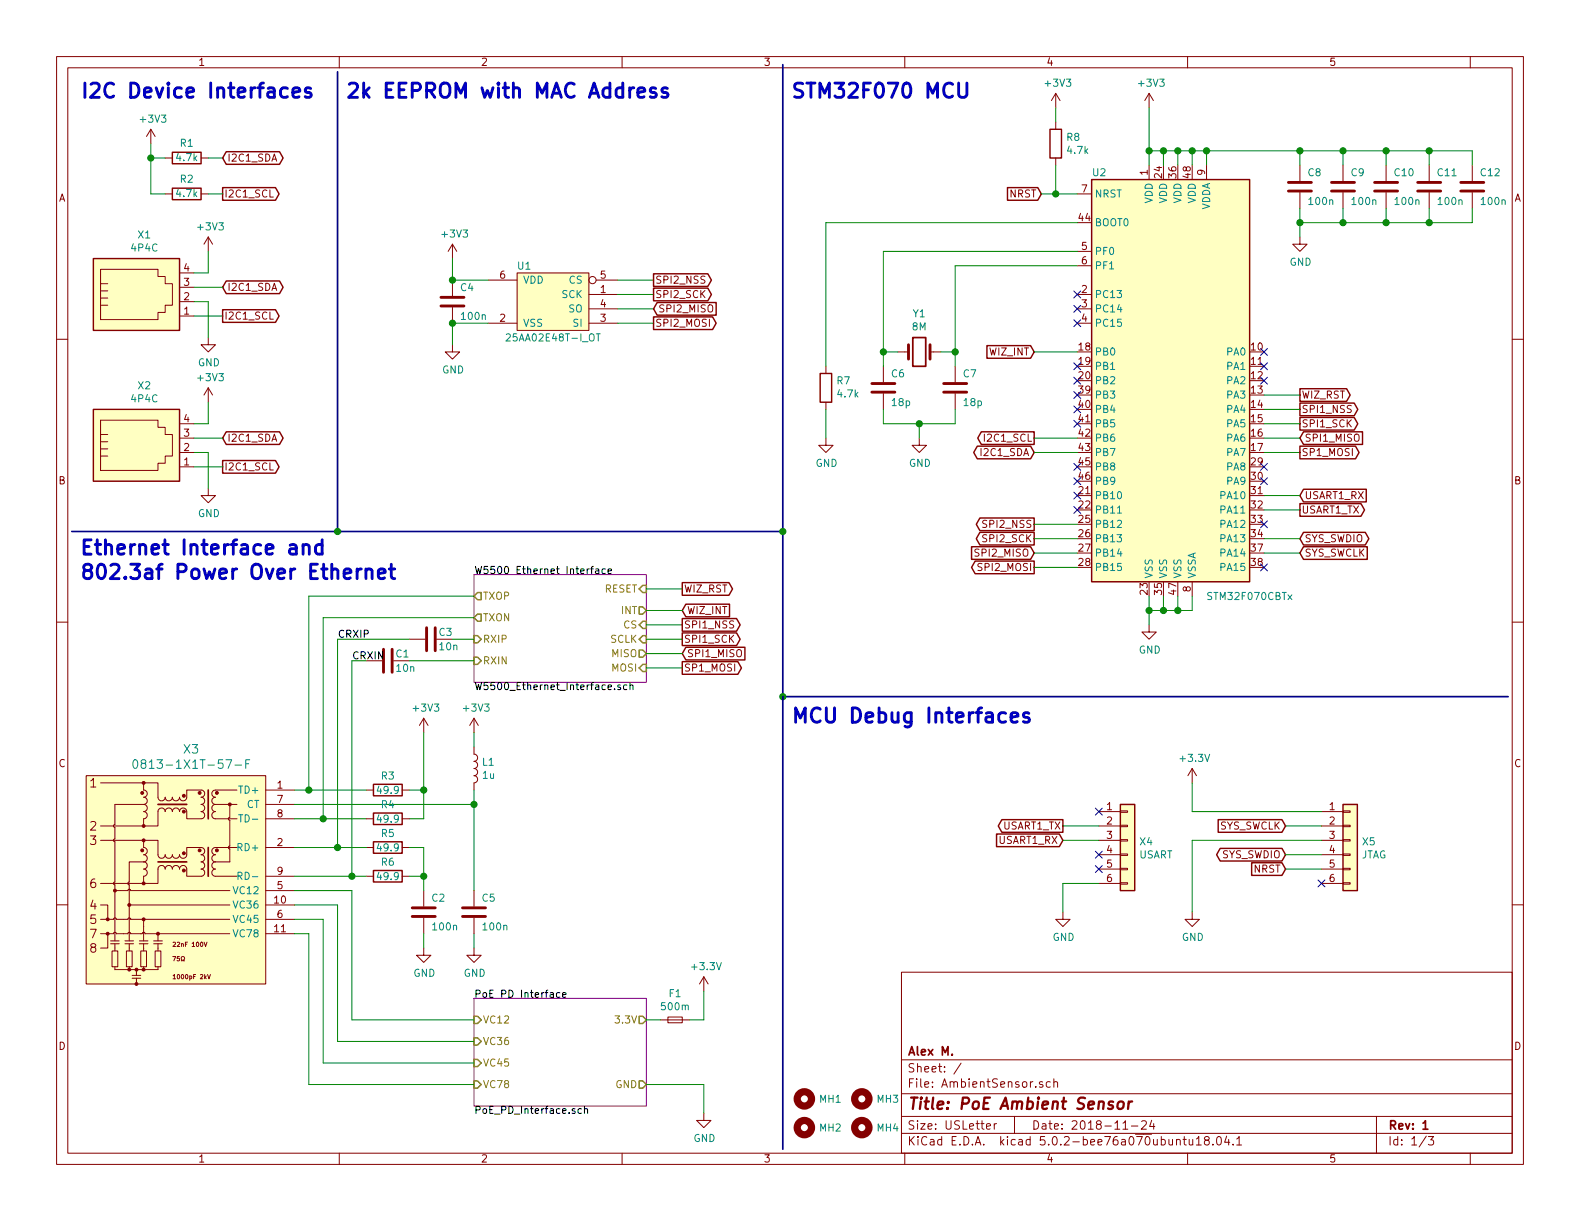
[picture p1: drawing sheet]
EESchema Schematic File Version 4
LIBS:AmbientSensor-cache
EELAYER 26 0
EELAYER END
$Descr USLetter 11000 8500
encoding utf-8
Sheet 1 3
Title "PoE Ambient Sensor"
Date "2018-11-24"
Rev "1"
Comp "Alex M."
Comment1 ""
Comment2 ""
Comment3 ""
Comment4 ""
$EndDescr
$Comp
L MCU_ST_STM32F0:STM32F070CBTx U2
U 1 1
P 8200 2650
F 0 "U2" H 7600 4100 50  0000 L CNN
F 1 "STM32F070CBTx" H 8700 1150 50  0000 C CNN
F 2 "Housings_QFP:LQFP-48_7x7mm_Pitch0.5mm" H 7600 1250 50  0001 R CNN
F 3 "http://www.st.com/st-web-ui/static/active/en/resource/technical/document/datasheet/DM00141386.pdf" H 8200 2650 50  0001 L CNN
F 4 "497-15099-ND" H 8200 2650 50  0001 C CNN "DigiKey Part Number"
	1    8200 2650
	1    0    0    -1  
$EndComp
$Comp
L AmbientSensor-rescue:0813-1X1T-57-F-AlexComponents X3
U 1 1
P 1200 6200
F 0 "X3" H 1331 7187 60  0000 C CNN
F 1 "0813-1X1T-57-F" H 1331 7081 60  0000 C CNN
F 2 "AlexComponents:0813-1X1T-57-F_RJ45-Jack" H 600 5200 60  0001 L CNN
F 3 "http://belfuse.com/pdfs/0813-1X1T-57-F.pdf" H 600 5400 60  0001 L CNN
F 4 "507-1421-ND" H 600 5300 60  0001 L CNN "DigiKey Part Number"
	1    1200 6200
	1    0    0    -1  
$EndComp
$Sheet
S 3300 6950 1200 750 
U 5BF9F5EE
F0 "PoE PD Interface" 50
F1 "PoE_PD_Interface.sch" 50
F2 "VC12" I L 3300 7100 50 
F3 "VC36" I L 3300 7250 50 
F4 "VC45" I L 3300 7400 50 
F5 "VC78" I L 3300 7550 50 
F6 "GND" O R 4500 7550 50 
F7 "3.3V" O R 4500 7100 50 
$EndSheet
$Sheet
S 3300 4000 1200 750 
U 5BFA08A0
F0 "W5500 Ethernet Interface" 50
F1 "W5500_Ethernet_Interface.sch" 50
F2 "CS" I R 4500 4350 50 
F3 "MISO" O R 4500 4550 50 
F4 "MOSI" I R 4500 4650 50 
F5 "SCLK" I R 4500 4450 50 
F6 "RESET" I R 4500 4100 50 
F7 "RXIP" I L 3300 4450 50 
F8 "RXIN" I L 3300 4600 50 
F9 "TXOP" O L 3300 4150 50 
F10 "TXON" O L 3300 4300 50 
F11 "INT" O R 4500 4250 50 
$EndSheet
$Comp
L power:GND #PWR013
U 1 1
P 4900 7750
F 0 "#PWR013" H 4900 7500 50  0001 C CNN
F 1 "GND" H 4905 7577 50  0000 C CNN
F 2 "" H 4900 7750 50  0001 C CNN
F 3 "" H 4900 7750 50  0001 C CNN
	1    4900 7750
	1    0    0    -1  
$EndComp
$Comp
L power:+3.3V #PWR012
U 1 1
P 4900 6900
F 0 "#PWR012" H 4900 6750 50  0001 C CNN
F 1 "+3.3V" H 4915 7073 50  0000 C CNN
F 2 "" H 4900 6900 50  0001 C CNN
F 3 "" H 4900 6900 50  0001 C CNN
	1    4900 6900
	1    0    0    -1  
$EndComp
$Comp
L Device:C C1
U 1 1
P 2700 4600
F 0 "C1" V 2650 4650 50  0000 L CNN
F 1 "10n" V 2750 4650 50  0000 L CNN
F 2 "Capacitors_SMD:C_0603" H 2738 4450 50  0001 C CNN
F 3 "~" H 2700 4600 50  0001 C CNN
F 4 "1276-1921-1-ND" V 2700 4600 50  0001 C CNN "DigiKey Part Number"
F 5 "10%" V 2700 4600 50  0001 C CNN "Tolerance"
F 6 "50V" V 2700 4600 50  0001 C CNN "Voltage"
	1    2700 4600
	0    1    1    0   
$EndComp
$Comp
L Device:R R3
U 1 1
P 2700 5500
F 0 "R3" V 2600 5500 50  0000 C CNN
F 1 "49.9" V 2700 5500 50  0000 C CNN
F 2 "Resistors_SMD:R_0805" V 2630 5500 50  0001 C CNN
F 3 "~" H 2700 5500 50  0001 C CNN
F 4 "RNCP0805FTD49R9CT-ND" H 2700 5500 50  0001 C CNN "DigiKey Part Number"
F 5 "1%" V 2700 5500 50  0001 C CNN "Tolerance"
F 6 "0.25" V 2700 5500 50  0001 C CNN "Watts"
	1    2700 5500
	0    1    1    0   
$EndComp
Wire Wire Line
	2550 5700 2250 5700
$Comp
L Device:C C2
U 1 1
P 2950 6350
F 0 "C2" H 3000 6450 50  0000 L CNN
F 1 "100n" H 3000 6250 50  0000 L CNN
F 2 "Capacitors_SMD:C_0603" H 2988 6200 50  0001 C CNN
F 3 "~" H 2950 6350 50  0001 C CNN
F 4 "1276-1005-1-ND" V 2950 6350 50  0001 C CNN "DigiKey Part Number"
F 5 "10%" V 2950 6350 50  0001 C CNN "Tolerance"
F 6 "16" H 2950 6350 50  0001 C CNN "Voltage"
	1    2950 6350
	1    0    0    -1  
$EndComp
$Comp
L Device:R R5
U 1 1
P 2700 5900
F 0 "R5" V 2600 5900 50  0000 C CNN
F 1 "49.9" V 2700 5900 50  0000 C CNN
F 2 "Resistors_SMD:R_0805" V 2630 5900 50  0001 C CNN
F 3 "~" H 2700 5900 50  0001 C CNN
F 4 "RNCP0805FTD49R9CT-ND" H 2700 5900 50  0001 C CNN "DigiKey Part Number"
F 5 "1%" V 2700 5900 50  0001 C CNN "Tolerance"
F 6 "0.25" V 2700 5900 50  0001 C CNN "Watts"
	1    2700 5900
	0    1    1    0   
$EndComp
$Comp
L Device:R R6
U 1 1
P 2700 6100
F 0 "R6" V 2600 6100 50  0000 C CNN
F 1 "49.9" V 2700 6100 50  0000 C CNN
F 2 "Resistors_SMD:R_0805" V 2630 6100 50  0001 C CNN
F 3 "~" H 2700 6100 50  0001 C CNN
F 4 "RNCP0805FTD49R9CT-ND" H 2700 6100 50  0001 C CNN "DigiKey Part Number"
F 5 "1%" V 2700 6100 50  0001 C CNN "Tolerance"
F 6 "0.25" V 2700 6100 50  0001 C CNN "Watts"
	1    2700 6100
	0    1    1    0   
$EndComp
$Comp
L Device:C C3
U 1 1
P 3000 4450
F 0 "C3" V 2950 4500 50  0000 L CNN
F 1 "10n" V 3050 4500 50  0000 L CNN
F 2 "Capacitors_SMD:C_0603" H 3038 4300 50  0001 C CNN
F 3 "~" H 3000 4450 50  0001 C CNN
F 4 "1276-1921-1-ND" V 3000 4450 50  0001 C CNN "DigiKey Part Number"
F 5 "10%" V 3000 4450 50  0001 C CNN "Tolerance"
F 6 "50V" V 3000 4450 50  0001 C CNN "Voltage"
	1    3000 4450
	0    1    1    0   
$EndComp
Wire Wire Line
	2850 6100 2950 6100
Wire Wire Line
	2950 6100 2950 6200
Wire Wire Line
	2850 5900 2950 5900
Wire Wire Line
	2950 5900 2950 6100
Connection ~ 2950 6100
$Comp
L power:GND #PWR07
U 1 1
P 2950 6600
F 0 "#PWR07" H 2950 6350 50  0001 C CNN
F 1 "GND" H 2955 6427 50  0000 C CNN
F 2 "" H 2950 6600 50  0001 C CNN
F 3 "" H 2950 6600 50  0001 C CNN
	1    2950 6600
	1    0    0    -1  
$EndComp
Wire Wire Line
	2950 6600 2950 6500
$Comp
L power:+3V3 #PWR06
U 1 1
P 2950 5100
F 0 "#PWR06" H 2950 4950 50  0001 C CNN
F 1 "+3V3" H 2965 5273 50  0000 C CNN
F 2 "" H 2950 5100 50  0001 C CNN
F 3 "" H 2950 5100 50  0001 C CNN
	1    2950 5100
	1    0    0    -1  
$EndComp
Wire Wire Line
	2850 5500 2950 5500
Wire Wire Line
	2850 5700 2950 5700
Wire Wire Line
	2950 5700 2950 5500
Connection ~ 2950 5500
Wire Wire Line
	3300 5600 3300 6200
$Comp
L power:GND #PWR011
U 1 1
P 3300 6600
F 0 "#PWR011" H 3300 6350 50  0001 C CNN
F 1 "GND" H 3305 6427 50  0000 C CNN
F 2 "" H 3300 6600 50  0001 C CNN
F 3 "" H 3300 6600 50  0001 C CNN
	1    3300 6600
	1    0    0    -1  
$EndComp
Wire Wire Line
	3300 6600 3300 6500
$Comp
L Device:L L1
U 1 1
P 3300 5350
F 0 "L1" H 3353 5396 50  0000 L CNN
F 1 "1u" H 3353 5305 50  0000 L CNN
F 2 "Inductors_SMD:L_0603" H 3300 5350 50  0001 C CNN
F 3 "~" H 3300 5350 50  0001 C CNN
F 4 "445-3163-1-ND" H 3300 5350 50  0001 C CNN "DigiKey Part Number"
F 5 "20%" H 3300 5350 50  0001 C CNN "Tolerance"
F 6 "600m" H 3300 5350 50  0001 C CNN "Amps"
	1    3300 5350
	1    0    0    -1  
$EndComp
Wire Wire Line
	3300 5600 3300 5500
Connection ~ 3300 5600
$Comp
L power:+3V3 #PWR010
U 1 1
P 3300 5100
F 0 "#PWR010" H 3300 4950 50  0001 C CNN
F 1 "+3V3" H 3315 5273 50  0000 C CNN
F 2 "" H 3300 5100 50  0001 C CNN
F 3 "" H 3300 5100 50  0001 C CNN
	1    3300 5100
	1    0    0    -1  
$EndComp
Wire Wire Line
	2950 5100 2950 5500
Wire Wire Line
	3300 5200 3300 5100
Wire Wire Line
	2050 6500 2150 6500
Wire Wire Line
	2050 6400 2250 6400
Wire Wire Line
	2050 6300 2350 6300
Wire Wire Line
	2050 6200 2450 6200
Wire Wire Line
	2450 4600 2550 4600
Wire Wire Line
	2350 4450 2850 4450
Wire Wire Line
	3150 4450 3300 4450
Wire Wire Line
	3300 4600 2850 4600
Wire Wire Line
	2250 4300 3300 4300
Wire Wire Line
	3300 4150 2150 4150
$Comp
L power:+3V3 #PWR018
U 1 1
P 8000 750
F 0 "#PWR018" H 8000 600 50  0001 C CNN
F 1 "+3V3" H 8015 923 50  0000 C CNN
F 2 "" H 8000 750 50  0001 C CNN
F 3 "" H 8000 750 50  0001 C CNN
	1    8000 750 
	1    0    0    -1  
$EndComp
$Comp
L power:GND #PWR019
U 1 1
P 8000 4350
F 0 "#PWR019" H 8000 4100 50  0001 C CNN
F 1 "GND" H 8005 4177 50  0000 C CNN
F 2 "" H 8000 4350 50  0001 C CNN
F 3 "" H 8000 4350 50  0001 C CNN
	1    8000 4350
	1    0    0    -1  
$EndComp
Text GLabel 9050 2750 2    50   Output ~ 0
WIZ_RST
Text GLabel 9050 2850 2    50   Output ~ 0
SPI1_NSS
Text GLabel 9050 2950 2    50   Output ~ 0
SPI1_SCK
Text GLabel 9050 3050 2    50   Input ~ 0
SPI1_MISO
$Comp
L Connector_Generic:Conn_01x06 X4
U 1 1
P 7850 5850
F 0 "X4" H 7930 5842 50  0000 L CNN
F 1 "USART" H 7930 5751 50  0000 L CNN
F 2 "Pin_Headers:Pin_Header_Straight_1x06_Pitch2.54mm" H 7850 5850 50  0001 C CNN
F 3 "~" H 7850 5850 50  0001 C CNN
	1    7850 5850
	1    0    0    -1  
$EndComp
$Comp
L Connector_Generic:Conn_01x06 X5
U 1 1
P 9400 5850
F 0 "X5" H 9480 5842 50  0000 L CNN
F 1 "JTAG" H 9480 5751 50  0000 L CNN
F 2 "Pin_Headers:Pin_Header_Straight_1x06_Pitch2.54mm" H 9400 5850 50  0001 C CNN
F 3 "~" H 9400 5850 50  0001 C CNN
	1    9400 5850
	1    0    0    -1  
$EndComp
Wire Wire Line
	8800 2950 9050 2950
Wire Wire Line
	8800 3050 9050 3050
Wire Wire Line
	8800 3150 9050 3150
Text GLabel 9050 3150 2    50   Output ~ 0
SP1_MOSI
Text GLabel 4750 4100 2    50   Output ~ 0
WIZ_RST
Text GLabel 4750 4450 2    50   Output ~ 0
SPI1_SCK
Text GLabel 4750 4550 2    50   Input ~ 0
SPI1_MISO
Text GLabel 4750 4650 2    50   Output ~ 0
SP1_MOSI
Wire Wire Line
	4500 4350 4750 4350
Wire Wire Line
	4750 4450 4500 4450
Wire Wire Line
	4500 4550 4750 4550
Wire Wire Line
	4750 4650 4500 4650
Text GLabel 7200 3150 0    50   BiDi ~ 0
I2C1_SDA
Text GLabel 7200 3050 0    50   Output ~ 0
I2C1_SCL
Wire Wire Line
	7200 3050 7500 3050
Wire Wire Line
	7500 3150 7200 3150
Text GLabel 9050 3850 2    50   Input ~ 0
SYS_SWCLK
Text GLabel 9050 3750 2    50   BiDi ~ 0
SYS_SWDIO
Text GLabel 9050 3450 2    50   Input ~ 0
USART1_RX
Text GLabel 9050 3550 2    50   Output ~ 0
USART1_TX
Wire Wire Line
	8800 3450 9050 3450
Wire Wire Line
	8800 3550 9050 3550
Wire Wire Line
	8800 3750 9050 3750
Wire Wire Line
	8800 3850 9050 3850
NoConn ~ 8800 3650
NoConn ~ 8800 3350
NoConn ~ 8800 3250
NoConn ~ 8800 2650
NoConn ~ 8800 2550
NoConn ~ 8800 2450
NoConn ~ 7500 2550
NoConn ~ 7500 2650
NoConn ~ 7500 2750
NoConn ~ 7500 2850
NoConn ~ 7500 2950
NoConn ~ 7500 3250
NoConn ~ 7500 3350
NoConn ~ 7500 3550
NoConn ~ 7500 2050
NoConn ~ 7500 2150
NoConn ~ 7500 2250
Wire Wire Line
	8000 4150 8000 4250
Wire Wire Line
	8000 4250 8100 4250
Wire Wire Line
	8100 4250 8100 4150
Connection ~ 8000 4250
Wire Wire Line
	8000 4250 8000 4350
Wire Wire Line
	8100 4250 8200 4250
Wire Wire Line
	8200 4250 8200 4150
Connection ~ 8100 4250
Wire Wire Line
	8200 4250 8300 4250
Wire Wire Line
	8300 4250 8300 4150
Connection ~ 8200 4250
Wire Wire Line
	8000 1150 8000 1050
Wire Wire Line
	8000 1050 8100 1050
Wire Wire Line
	8100 1050 8100 1150
Connection ~ 8000 1050
Wire Wire Line
	8100 1050 8200 1050
Wire Wire Line
	8200 1050 8200 1150
Connection ~ 8100 1050
Wire Wire Line
	8200 1050 8300 1050
Wire Wire Line
	8300 1050 8300 1150
Connection ~ 8200 1050
Wire Wire Line
	8300 1050 8400 1050
Wire Wire Line
	8400 1050 8400 1150
Connection ~ 8300 1050
Text GLabel 7250 1350 0    50   Input ~ 0
NRST
$Comp
L power:+3.3V #PWR020
U 1 1
P 8300 5450
F 0 "#PWR020" H 8300 5300 50  0001 C CNN
F 1 "+3.3V" H 8315 5623 50  0000 C CNN
F 2 "" H 8300 5450 50  0001 C CNN
F 3 "" H 8300 5450 50  0001 C CNN
	1    8300 5450
	1    0    0    -1  
$EndComp
$Comp
L power:GND #PWR021
U 1 1
P 8300 6350
F 0 "#PWR021" H 8300 6100 50  0001 C CNN
F 1 "GND" H 8305 6177 50  0000 C CNN
F 2 "" H 8300 6350 50  0001 C CNN
F 3 "" H 8300 6350 50  0001 C CNN
	1    8300 6350
	1    0    0    -1  
$EndComp
Text GLabel 8950 5750 0    50   Input ~ 0
SYS_SWCLK
Text GLabel 8950 5950 0    50   BiDi ~ 0
SYS_SWDIO
Text GLabel 8950 6050 0    50   Input ~ 0
NRST
Wire Wire Line
	8950 5750 9200 5750
Wire Wire Line
	8950 5950 9200 5950
Wire Wire Line
	8950 6050 9200 6050
NoConn ~ 9200 6150
Wire Wire Line
	9200 5650 8300 5650
Wire Wire Line
	9200 5850 8300 5850
$Comp
L power:GND #PWR017
U 1 1
P 7400 6350
F 0 "#PWR017" H 7400 6100 50  0001 C CNN
F 1 "GND" H 7405 6177 50  0000 C CNN
F 2 "" H 7400 6350 50  0001 C CNN
F 3 "" H 7400 6350 50  0001 C CNN
	1    7400 6350
	1    0    0    -1  
$EndComp
Text GLabel 7400 5850 0    50   Input ~ 0
USART1_RX
Text GLabel 7400 5750 0    50   Output ~ 0
USART1_TX
Wire Wire Line
	7400 5750 7650 5750
Wire Wire Line
	7400 5850 7650 5850
Wire Wire Line
	7650 6150 7400 6150
Wire Wire Line
	7400 6150 7400 6350
NoConn ~ 7650 6050
NoConn ~ 7650 5950
NoConn ~ 7650 5650
$Comp
L Device:C C5
U 1 1
P 3300 6350
F 0 "C5" H 3350 6450 50  0000 L CNN
F 1 "100n" H 3350 6250 50  0000 L CNN
F 2 "Capacitors_SMD:C_0603" H 3338 6200 50  0001 C CNN
F 3 "~" H 3300 6350 50  0001 C CNN
F 4 "1276-1005-1-ND" V 3300 6350 50  0001 C CNN "DigiKey Part Number"
F 5 "10%" V 3300 6350 50  0001 C CNN "Tolerance"
F 6 "16" H 3300 6350 50  0001 C CNN "Voltage"
	1    3300 6350
	1    0    0    -1  
$EndComp
$Comp
L Device:C C8
U 1 1
P 9050 1300
F 0 "C8" H 9100 1400 50  0000 L CNN
F 1 "100n" H 9100 1200 50  0000 L CNN
F 2 "Capacitors_SMD:C_0603" H 9088 1150 50  0001 C CNN
F 3 "~" H 9050 1300 50  0001 C CNN
F 4 "1276-1005-1-ND" V 9050 1300 50  0001 C CNN "DigiKey Part Number"
F 5 "10%" V 9050 1300 50  0001 C CNN "Tolerance"
F 6 "16" H 9050 1300 50  0001 C CNN "Voltage"
	1    9050 1300
	1    0    0    -1  
$EndComp
$Comp
L Device:C C9
U 1 1
P 9350 1300
F 0 "C9" H 9400 1400 50  0000 L CNN
F 1 "100n" H 9400 1200 50  0000 L CNN
F 2 "Capacitors_SMD:C_0603" H 9388 1150 50  0001 C CNN
F 3 "~" H 9350 1300 50  0001 C CNN
F 4 "1276-1005-1-ND" V 9350 1300 50  0001 C CNN "DigiKey Part Number"
F 5 "10%" V 9350 1300 50  0001 C CNN "Tolerance"
F 6 "16" H 9350 1300 50  0001 C CNN "Voltage"
	1    9350 1300
	1    0    0    -1  
$EndComp
$Comp
L Device:C C10
U 1 1
P 9650 1300
F 0 "C10" H 9700 1400 50  0000 L CNN
F 1 "100n" H 9700 1200 50  0000 L CNN
F 2 "Capacitors_SMD:C_0603" H 9688 1150 50  0001 C CNN
F 3 "~" H 9650 1300 50  0001 C CNN
F 4 "1276-1005-1-ND" V 9650 1300 50  0001 C CNN "DigiKey Part Number"
F 5 "10%" V 9650 1300 50  0001 C CNN "Tolerance"
F 6 "16" H 9650 1300 50  0001 C CNN "Voltage"
	1    9650 1300
	1    0    0    -1  
$EndComp
$Comp
L Device:C C11
U 1 1
P 9950 1300
F 0 "C11" H 10000 1400 50  0000 L CNN
F 1 "100n" H 10000 1200 50  0000 L CNN
F 2 "Capacitors_SMD:C_0603" H 9988 1150 50  0001 C CNN
F 3 "~" H 9950 1300 50  0001 C CNN
F 4 "1276-1005-1-ND" V 9950 1300 50  0001 C CNN "DigiKey Part Number"
F 5 "10%" V 9950 1300 50  0001 C CNN "Tolerance"
F 6 "16" H 9950 1300 50  0001 C CNN "Voltage"
	1    9950 1300
	1    0    0    -1  
$EndComp
$Comp
L Device:C C12
U 1 1
P 10250 1300
F 0 "C12" H 10300 1400 50  0000 L CNN
F 1 "100n" H 10300 1200 50  0000 L CNN
F 2 "Capacitors_SMD:C_0603" H 10288 1150 50  0001 C CNN
F 3 "~" H 10250 1300 50  0001 C CNN
F 4 "1276-1005-1-ND" V 10250 1300 50  0001 C CNN "DigiKey Part Number"
F 5 "10%" V 10250 1300 50  0001 C CNN "Tolerance"
F 6 "16" H 10250 1300 50  0001 C CNN "Voltage"
	1    10250 1300
	1    0    0    -1  
$EndComp
Wire Wire Line
	8400 1050 9050 1050
Wire Wire Line
	9050 1050 9050 1150
Connection ~ 8400 1050
Wire Wire Line
	9050 1050 9350 1050
Wire Wire Line
	9350 1050 9350 1150
Connection ~ 9050 1050
Wire Wire Line
	9350 1050 9650 1050
Wire Wire Line
	9650 1050 9650 1150
Connection ~ 9350 1050
Wire Wire Line
	9650 1050 9950 1050
Wire Wire Line
	9950 1050 9950 1150
Connection ~ 9650 1050
Wire Wire Line
	9950 1050 10250 1050
Wire Wire Line
	10250 1050 10250 1150
Connection ~ 9950 1050
$Comp
L power:GND #PWR022
U 1 1
P 9050 1650
F 0 "#PWR022" H 9050 1400 50  0001 C CNN
F 1 "GND" H 9055 1477 50  0000 C CNN
F 2 "" H 9050 1650 50  0001 C CNN
F 3 "" H 9050 1650 50  0001 C CNN
	1    9050 1650
	1    0    0    -1  
$EndComp
Wire Wire Line
	9050 1450 9050 1550
Wire Wire Line
	9350 1450 9350 1550
Wire Wire Line
	9350 1550 9050 1550
Connection ~ 9050 1550
Wire Wire Line
	9050 1550 9050 1650
Wire Wire Line
	9350 1550 9650 1550
Wire Wire Line
	9650 1550 9650 1450
Connection ~ 9350 1550
Wire Wire Line
	9650 1550 9950 1550
Wire Wire Line
	9950 1550 9950 1450
Connection ~ 9650 1550
Wire Wire Line
	9950 1550 10250 1550
Wire Wire Line
	10250 1550 10250 1450
Connection ~ 9950 1550
$Comp
L Device:Crystal Y1
U 1 1
P 6400 2450
F 0 "Y1" H 6400 2718 50  0000 C CNN
F 1 "8M" H 6400 2627 50  0000 C CNN
F 2 "Crystals:Crystal_SMD_5032-2pin_5.0x3.2mm" H 6400 2450 50  0001 C CNN
F 3 "~" H 6400 2450 50  0001 C CNN
F 4 "535-10630-1-ND" H 6400 2450 50  0001 C CNN "DigiKey Part Number"
	1    6400 2450
	1    0    0    -1  
$EndComp
$Comp
L Device:C C7
U 1 1
P 6650 2700
F 0 "C7" H 6700 2800 50  0000 L CNN
F 1 "18p" H 6700 2600 50  0000 L CNN
F 2 "Capacitors_SMD:C_0603" H 6688 2550 50  0001 C CNN
F 3 "~" H 6650 2700 50  0001 C CNN
F 4 "1276-1089-1-ND" V 6650 2700 50  0001 C CNN "DigiKey Part Number"
F 5 "5%" V 6650 2700 50  0001 C CNN "Tolerance"
F 6 "50" H 6650 2700 50  0001 C CNN "Voltage"
	1    6650 2700
	1    0    0    -1  
$EndComp
$Comp
L Device:C C6
U 1 1
P 6150 2700
F 0 "C6" H 6200 2800 50  0000 L CNN
F 1 "18p" H 6200 2600 50  0000 L CNN
F 2 "Capacitors_SMD:C_0603" H 6188 2550 50  0001 C CNN
F 3 "~" H 6150 2700 50  0001 C CNN
F 4 "1276-1089-1-ND" V 6150 2700 50  0001 C CNN "DigiKey Part Number"
F 5 "5%" V 6150 2700 50  0001 C CNN "Tolerance"
F 6 "50" H 6150 2700 50  0001 C CNN "Voltage"
	1    6150 2700
	1    0    0    -1  
$EndComp
$Comp
L power:GND #PWR015
U 1 1
P 6400 3050
F 0 "#PWR015" H 6400 2800 50  0001 C CNN
F 1 "GND" H 6405 2877 50  0000 C CNN
F 2 "" H 6400 3050 50  0001 C CNN
F 3 "" H 6400 3050 50  0001 C CNN
	1    6400 3050
	1    0    0    -1  
$EndComp
Wire Wire Line
	6150 2850 6150 2950
Wire Wire Line
	6150 2950 6400 2950
Wire Wire Line
	6650 2950 6650 2850
Wire Wire Line
	6400 3050 6400 2950
Connection ~ 6400 2950
Wire Wire Line
	6400 2950 6650 2950
Wire Wire Line
	6150 2550 6150 2450
Wire Wire Line
	6150 2450 6250 2450
Wire Wire Line
	6550 2450 6650 2450
Wire Wire Line
	6650 2450 6650 2550
Wire Wire Line
	6650 1850 6650 2450
Connection ~ 6650 2450
Wire Wire Line
	6150 1750 6150 2450
Connection ~ 6150 2450
$Comp
L Device:R R8
U 1 1
P 7350 1000
F 0 "R8" H 7420 1046 50  0000 L CNN
F 1 "4.7k" H 7420 955 50  0000 L CNN
F 2 "Resistors_SMD:R_0603" V 7280 1000 50  0001 C CNN
F 3 "~" H 7350 1000 50  0001 C CNN
F 4 "0.1" H 7350 1000 50  0001 C CNN "Wattage"
F 5 "1%" H 7350 1000 50  0001 C CNN "Tolerance"
F 6 "311-4.70KHRCT-ND " H 7350 1000 50  0001 C CNN "DigiKey Part Number"
	1    7350 1000
	1    0    0    -1  
$EndComp
$Comp
L power:+3V3 #PWR016
U 1 1
P 7350 750
F 0 "#PWR016" H 7350 600 50  0001 C CNN
F 1 "+3V3" H 7365 923 50  0000 C CNN
F 2 "" H 7350 750 50  0001 C CNN
F 3 "" H 7350 750 50  0001 C CNN
	1    7350 750 
	1    0    0    -1  
$EndComp
Wire Wire Line
	7250 1350 7350 1350
Wire Wire Line
	7350 1350 7350 1150
Wire Wire Line
	7350 1350 7500 1350
Connection ~ 7350 1350
Wire Wire Line
	7350 850  7350 750 
Wire Wire Line
	8000 750  8000 1050
$Comp
L Device:R R7
U 1 1
P 5750 2700
F 0 "R7" H 5680 2654 50  0000 R CNN
F 1 "4.7k" H 5680 2745 50  0000 R CNN
F 2 "Resistors_SMD:R_0603" V 5680 2700 50  0001 C CNN
F 3 "~" H 5750 2700 50  0001 C CNN
F 4 "0.1" H 5750 2700 50  0001 C CNN "Wattage"
F 5 "1%" H 5750 2700 50  0001 C CNN "Tolerance"
F 6 "311-4.70KHRCT-ND " H 5750 2700 50  0001 C CNN "DigiKey Part Number"
	1    5750 2700
	-1   0    0    1   
$EndComp
Wire Wire Line
	5750 1550 5750 2550
$Comp
L power:GND #PWR014
U 1 1
P 5750 3050
F 0 "#PWR014" H 5750 2800 50  0001 C CNN
F 1 "GND" H 5755 2877 50  0000 C CNN
F 2 "" H 5750 3050 50  0001 C CNN
F 3 "" H 5750 3050 50  0001 C CNN
	1    5750 3050
	1    0    0    -1  
$EndComp
Wire Wire Line
	5750 3050 5750 2850
$Comp
L Connector:4P4C X1
U 1 1
P 950 2100
F 0 "X1" H 1005 2567 50  0000 C CNN
F 1 "4P4C" H 1005 2476 50  0000 C CNN
F 2 "AlexComponents:E5544-60LU22-L" V 950 2150 50  0001 C CNN
F 3 "~" V 950 2150 50  0001 C CNN
F 4 "1840-1207-ND" H 950 2100 50  0001 C CNN "DigiKey Part Number"
	1    950  2100
	1    0    0    -1  
$EndComp
$Comp
L Device:R R2
U 1 1
P 1300 1350
F 0 "R2" V 1400 1350 50  0000 C CNN
F 1 "4.7k" V 1300 1350 50  0000 C CNN
F 2 "Resistors_SMD:R_0603" V 1230 1350 50  0001 C CNN
F 3 "~" H 1300 1350 50  0001 C CNN
F 4 "0.1" H 1300 1350 50  0001 C CNN "Wattage"
F 5 "1%" H 1300 1350 50  0001 C CNN "Tolerance"
F 6 "311-4.70KHRCT-ND " V 1300 1350 50  0001 C CNN "DigiKey Part Number"
	1    1300 1350
	0    -1   -1   0   
$EndComp
$Comp
L Device:R R1
U 1 1
P 1300 1100
F 0 "R1" V 1400 1100 50  0000 C CNN
F 1 "4.7k" V 1300 1100 50  0000 C CNN
F 2 "Resistors_SMD:R_0603" V 1230 1100 50  0001 C CNN
F 3 "~" H 1300 1100 50  0001 C CNN
F 4 "0.1" H 1300 1100 50  0001 C CNN "Wattage"
F 5 "1%" H 1300 1100 50  0001 C CNN "Tolerance"
F 6 "311-4.70KHRCT-ND " V 1300 1100 50  0001 C CNN "DigiKey Part Number"
	1    1300 1100
	0    -1   -1   0   
$EndComp
$Comp
L power:GND #PWR03
U 1 1
P 1450 2350
F 0 "#PWR03" H 1450 2100 50  0001 C CNN
F 1 "GND" H 1455 2177 50  0000 C CNN
F 2 "" H 1450 2350 50  0001 C CNN
F 3 "" H 1450 2350 50  0001 C CNN
	1    1450 2350
	1    0    0    -1  
$EndComp
$Comp
L power:+3V3 #PWR02
U 1 1
P 1450 1750
F 0 "#PWR02" H 1450 1600 50  0001 C CNN
F 1 "+3V3" H 1465 1923 50  0000 C CNN
F 2 "" H 1450 1750 50  0001 C CNN
F 3 "" H 1450 1750 50  0001 C CNN
	1    1450 1750
	1    0    0    -1  
$EndComp
Text GLabel 1550 2000 2    50   BiDi ~ 0
I2C1_SDA
Text GLabel 1550 2200 2    50   Output ~ 0
I2C1_SCL
Text GLabel 1550 1100 2    50   BiDi ~ 0
I2C1_SDA
Text GLabel 1550 1350 2    50   Output ~ 0
I2C1_SCL
$Comp
L power:+3V3 #PWR01
U 1 1
P 1050 1000
F 0 "#PWR01" H 1050 850 50  0001 C CNN
F 1 "+3V3" H 1065 1173 50  0000 C CNN
F 2 "" H 1050 1000 50  0001 C CNN
F 3 "" H 1050 1000 50  0001 C CNN
	1    1050 1000
	1    0    0    -1  
$EndComp
Wire Wire Line
	1150 1100 1050 1100
Wire Wire Line
	1050 1100 1050 1000
Wire Wire Line
	1150 1350 1050 1350
Wire Wire Line
	1050 1350 1050 1100
Connection ~ 1050 1100
Wire Wire Line
	1450 1100 1550 1100
Wire Wire Line
	1450 1350 1550 1350
Wire Wire Line
	1350 2100 1450 2100
Wire Wire Line
	1450 2100 1450 2350
Wire Wire Line
	1350 1900 1450 1900
Wire Wire Line
	1450 1900 1450 1750
Wire Wire Line
	1350 2200 1550 2200
Wire Wire Line
	1350 2000 1550 2000
$Comp
L power:GND #PWR05
U 1 1
P 1450 3400
F 0 "#PWR05" H 1450 3150 50  0001 C CNN
F 1 "GND" H 1455 3227 50  0000 C CNN
F 2 "" H 1450 3400 50  0001 C CNN
F 3 "" H 1450 3400 50  0001 C CNN
	1    1450 3400
	1    0    0    -1  
$EndComp
$Comp
L power:+3V3 #PWR04
U 1 1
P 1450 2800
F 0 "#PWR04" H 1450 2650 50  0001 C CNN
F 1 "+3V3" H 1465 2973 50  0000 C CNN
F 2 "" H 1450 2800 50  0001 C CNN
F 3 "" H 1450 2800 50  0001 C CNN
	1    1450 2800
	1    0    0    -1  
$EndComp
Text GLabel 1550 3050 2    50   BiDi ~ 0
I2C1_SDA
Text GLabel 1550 3250 2    50   Output ~ 0
I2C1_SCL
Wire Wire Line
	1350 3150 1450 3150
Wire Wire Line
	1450 3150 1450 3400
Wire Wire Line
	1350 2950 1450 2950
Wire Wire Line
	1450 2950 1450 2800
Wire Wire Line
	1350 3250 1550 3250
Wire Wire Line
	1350 3050 1550 3050
$Comp
L AmbientSensor-rescue:25AA02E48T-I_OT-AlexComponents U1
U 1 1
P 3850 2100
F 0 "U1" H 3650 2350 50  0000 C CNN
F 1 "25AA02E48T-I_OT" H 3850 1850 50  0000 C CNN
F 2 "TO_SOT_Packages_SMD:SOT-23-6" H 3850 1600 50  0001 C CNN
F 3 "http://ww1.microchip.com/downloads/en/DeviceDoc/25AA02E48-25AA02E64-2K-SPI-Bus-Serial-EEPROM-Data%20Sheet_DS20002123G.pdf" H 3850 1750 50  0001 C CNN
F 4 "25AA02E48T-I/OT" H 3850 1650 50  0001 C CNN "DigiKey Part Number"
	1    3850 2100
	1    0    0    -1  
$EndComp
$Comp
L Device:C C4
U 1 1
P 3150 2100
F 0 "C4" H 3200 2200 50  0000 L CNN
F 1 "100n" H 3200 2000 50  0000 L CNN
F 2 "Capacitors_SMD:C_0603" H 3188 1950 50  0001 C CNN
F 3 "~" H 3150 2100 50  0001 C CNN
F 4 "1276-1005-1-ND" V 3150 2100 50  0001 C CNN "DigiKey Part Number"
F 5 "10%" V 3150 2100 50  0001 C CNN "Tolerance"
F 6 "16" H 3150 2100 50  0001 C CNN "Voltage"
	1    3150 2100
	1    0    0    -1  
$EndComp
Wire Wire Line
	3400 2250 3150 2250
Wire Wire Line
	3400 1950 3150 1950
$Comp
L power:GND #PWR09
U 1 1
P 3150 2400
F 0 "#PWR09" H 3150 2150 50  0001 C CNN
F 1 "GND" H 3155 2227 50  0000 C CNN
F 2 "" H 3150 2400 50  0001 C CNN
F 3 "" H 3150 2400 50  0001 C CNN
	1    3150 2400
	1    0    0    -1  
$EndComp
$Comp
L power:+3V3 #PWR08
U 1 1
P 3150 1800
F 0 "#PWR08" H 3150 1650 50  0001 C CNN
F 1 "+3V3" H 3165 1973 50  0000 C CNN
F 2 "" H 3150 1800 50  0001 C CNN
F 3 "" H 3150 1800 50  0001 C CNN
	1    3150 1800
	1    0    0    -1  
$EndComp
Connection ~ 3150 2250
Connection ~ 3150 1950
Wire Wire Line
	4300 1950 4550 1950
Wire Wire Line
	4300 2050 4550 2050
Wire Wire Line
	4300 2150 4550 2150
Wire Wire Line
	4300 2250 4550 2250
Wire Wire Line
	7500 1850 6650 1850
Wire Wire Line
	7500 1750 6150 1750
Wire Wire Line
	7500 1550 5750 1550
Wire Wire Line
	3150 2250 3150 2400
Wire Wire Line
	3150 1800 3150 1950
Text Notes 2200 700  2    100  ~ 20
I2C Device Interfaces
Wire Bus Line
	500  3700 2350 3700
Wire Bus Line
	2350 3700 2350 500 
Wire Wire Line
	2450 7100 3300 7100
Wire Wire Line
	2350 7250 3300 7250
Wire Wire Line
	2250 7400 3300 7400
Wire Wire Line
	2150 7550 3300 7550
Text Notes 7200 5050 2    100  ~ 20
MCU Debug Interfaces
Wire Wire Line
	8300 5850 8300 6350
Wire Wire Line
	8300 5450 8300 5650
Wire Wire Line
	2050 6100 2450 6100
Wire Wire Line
	2050 5900 2350 5900
Wire Wire Line
	2050 5600 3300 5600
Wire Wire Line
	2050 5500 2150 5500
Wire Wire Line
	2150 4150 2150 5500
Connection ~ 2150 5500
Wire Wire Line
	2150 5500 2550 5500
Wire Wire Line
	2250 4300 2250 5700
Connection ~ 2250 5700
Wire Wire Line
	2250 5700 2050 5700
Wire Wire Line
	2350 4450 2350 5900
Connection ~ 2350 5900
Wire Wire Line
	2350 5900 2550 5900
Wire Wire Line
	2450 4600 2450 6100
Connection ~ 2450 6100
Wire Wire Line
	2450 6100 2550 6100
Wire Wire Line
	2450 7100 2450 6200
Wire Wire Line
	2350 6300 2350 7250
Wire Wire Line
	2250 7400 2250 6400
Wire Wire Line
	2150 6500 2150 7550
Text Notes 550  4050 0    100  ~ 20
Ethernet Interface and\n802.3af Power Over Ethernet
Wire Bus Line
	2350 3700 5450 3700
Wire Bus Line
	5450 3700 5450 450 
Connection ~ 2350 3700
Wire Bus Line
	5450 3700 5450 4850
Connection ~ 5450 3700
Text Notes 2400 700  0    100  ~ 20
2k EEPROM with MAC Address
Wire Bus Line
	5450 4850 10500 4850
Connection ~ 5450 4850
Wire Bus Line
	5450 4850 5450 8000
Text Notes 5500 700  0    100  ~ 20
STM32F070 MCU
$Comp
L Device:Fuse_Small F1
U 1 1
P 4700 7100
F 0 "F1" H 4700 7285 50  0000 C CNN
F 1 "500m" H 4700 7194 50  0000 C CNN
F 2 "Fuse_Holders_and_Fuses:Fuse_SMD1206_Reflow" H 4700 7100 50  0001 C CNN
F 3 "~" H 4700 7100 50  0001 C CNN
F 4 "507-1876-1-ND" H 4700 7100 50  0001 C CNN "DigiKey Part Number"
	1    4700 7100
	1    0    0    -1  
$EndComp
Wire Wire Line
	4500 7550 4900 7550
Wire Wire Line
	4900 7550 4900 7750
Wire Wire Line
	4500 7100 4600 7100
Wire Wire Line
	4800 7100 4900 7100
Wire Wire Line
	4900 7100 4900 6900
$Comp
L Mechanical:MountingHole MH2
U 1 1
P 5600 7850
F 0 "MH2" H 5700 7850 50  0000 L CNN
F 1 "MountingHole" H 5700 7805 50  0001 L CNN
F 2 "Mounting_Holes:MountingHole_3.2mm_M3" H 5600 7850 50  0001 C CNN
F 3 "~" H 5600 7850 50  0001 C CNN
	1    5600 7850
	1    0    0    -1  
$EndComp
$Comp
L Mechanical:MountingHole MH4
U 1 1
P 6000 7850
F 0 "MH4" H 6100 7850 50  0000 L CNN
F 1 "MountingHole" H 6100 7805 50  0001 L CNN
F 2 "Mounting_Holes:MountingHole_3.2mm_M3" H 6000 7850 50  0001 C CNN
F 3 "~" H 6000 7850 50  0001 C CNN
	1    6000 7850
	1    0    0    -1  
$EndComp
$Comp
L Mechanical:MountingHole MH1
U 1 1
P 5600 7650
F 0 "MH1" H 5700 7650 50  0000 L CNN
F 1 "MountingHole" H 5700 7605 50  0001 L CNN
F 2 "Mounting_Holes:MountingHole_3.2mm_M3" H 5600 7650 50  0001 C CNN
F 3 "~" H 5600 7650 50  0001 C CNN
	1    5600 7650
	1    0    0    -1  
$EndComp
$Comp
L Mechanical:MountingHole MH3
U 1 1
P 6000 7650
F 0 "MH3" H 6100 7650 50  0000 L CNN
F 1 "MountingHole" H 6100 7605 50  0001 L CNN
F 2 "Mounting_Holes:MountingHole_3.2mm_M3" H 6000 7650 50  0001 C CNN
F 3 "~" H 6000 7650 50  0001 C CNN
	1    6000 7650
	1    0    0    -1  
$EndComp
Text Label 2350 4450 0    50   ~ 0
CRXIP
Text Label 2450 4600 0    50   ~ 0
CRXIN
$Comp
L Connector:4P4C X2
U 1 1
P 950 3150
F 0 "X2" H 1005 3617 50  0000 C CNN
F 1 "4P4C" H 1005 3526 50  0000 C CNN
F 2 "AlexComponents:E5544-60LU22-L" V 950 3200 50  0001 C CNN
F 3 "~" V 950 3200 50  0001 C CNN
F 4 "1840-1207-ND" H 950 3150 50  0001 C CNN "DigiKey Part Number"
	1    950  3150
	1    0    0    -1  
$EndComp
Wire Wire Line
	4500 4100 4750 4100
Text GLabel 4750 4250 2    50   Input ~ 0
WIZ_INT
Wire Wire Line
	4500 4250 4750 4250
Text GLabel 7200 2450 0    50   Input ~ 0
WIZ_INT
Text GLabel 7200 3750 0    50   Output ~ 0
SPI2_SCK
Text GLabel 7200 3850 0    50   Input ~ 0
SPI2_MISO
Text GLabel 7200 3950 0    50   Output ~ 0
SPI2_MOSI
Text GLabel 4750 4350 2    50   Output ~ 0
SPI1_NSS
Text GLabel 7200 3650 0    50   Output ~ 0
SPI2_NSS
Wire Wire Line
	7200 3950 7500 3950
Wire Wire Line
	7500 3850 7200 3850
Wire Wire Line
	7200 3650 7500 3650
Wire Wire Line
	8800 2850 9050 2850
NoConn ~ 8800 3950
Wire Wire Line
	7200 3750 7500 3750
NoConn ~ 7500 3450
Wire Wire Line
	7500 2450 7200 2450
Wire Wire Line
	8800 2750 9050 2750
Text GLabel 4550 1950 2    50   Output ~ 0
SPI2_NSS
Text GLabel 4550 2050 2    50   Output ~ 0
SPI2_SCK
Text GLabel 4550 2150 2    50   Input ~ 0
SPI2_MISO
Text GLabel 4550 2250 2    50   Output ~ 0
SPI2_MOSI
$Comp
L Device:R R4
U 1 1
P 2700 5700
F 0 "R4" V 2600 5700 50  0000 C CNN
F 1 "49.9" V 2700 5700 50  0000 C CNN
F 2 "Resistors_SMD:R_0805" V 2630 5700 50  0001 C CNN
F 3 "~" H 2700 5700 50  0001 C CNN
F 4 "RNCP0805FTD49R9CT-ND" H 2700 5700 50  0001 C CNN "DigiKey Part Number"
F 5 "1%" V 2700 5700 50  0001 C CNN "Tolerance"
F 6 "0.25" V 2700 5700 50  0001 C CNN "Watts"
	1    2700 5700
	0    1    1    0   
$EndComp
$EndSCHEMATC
